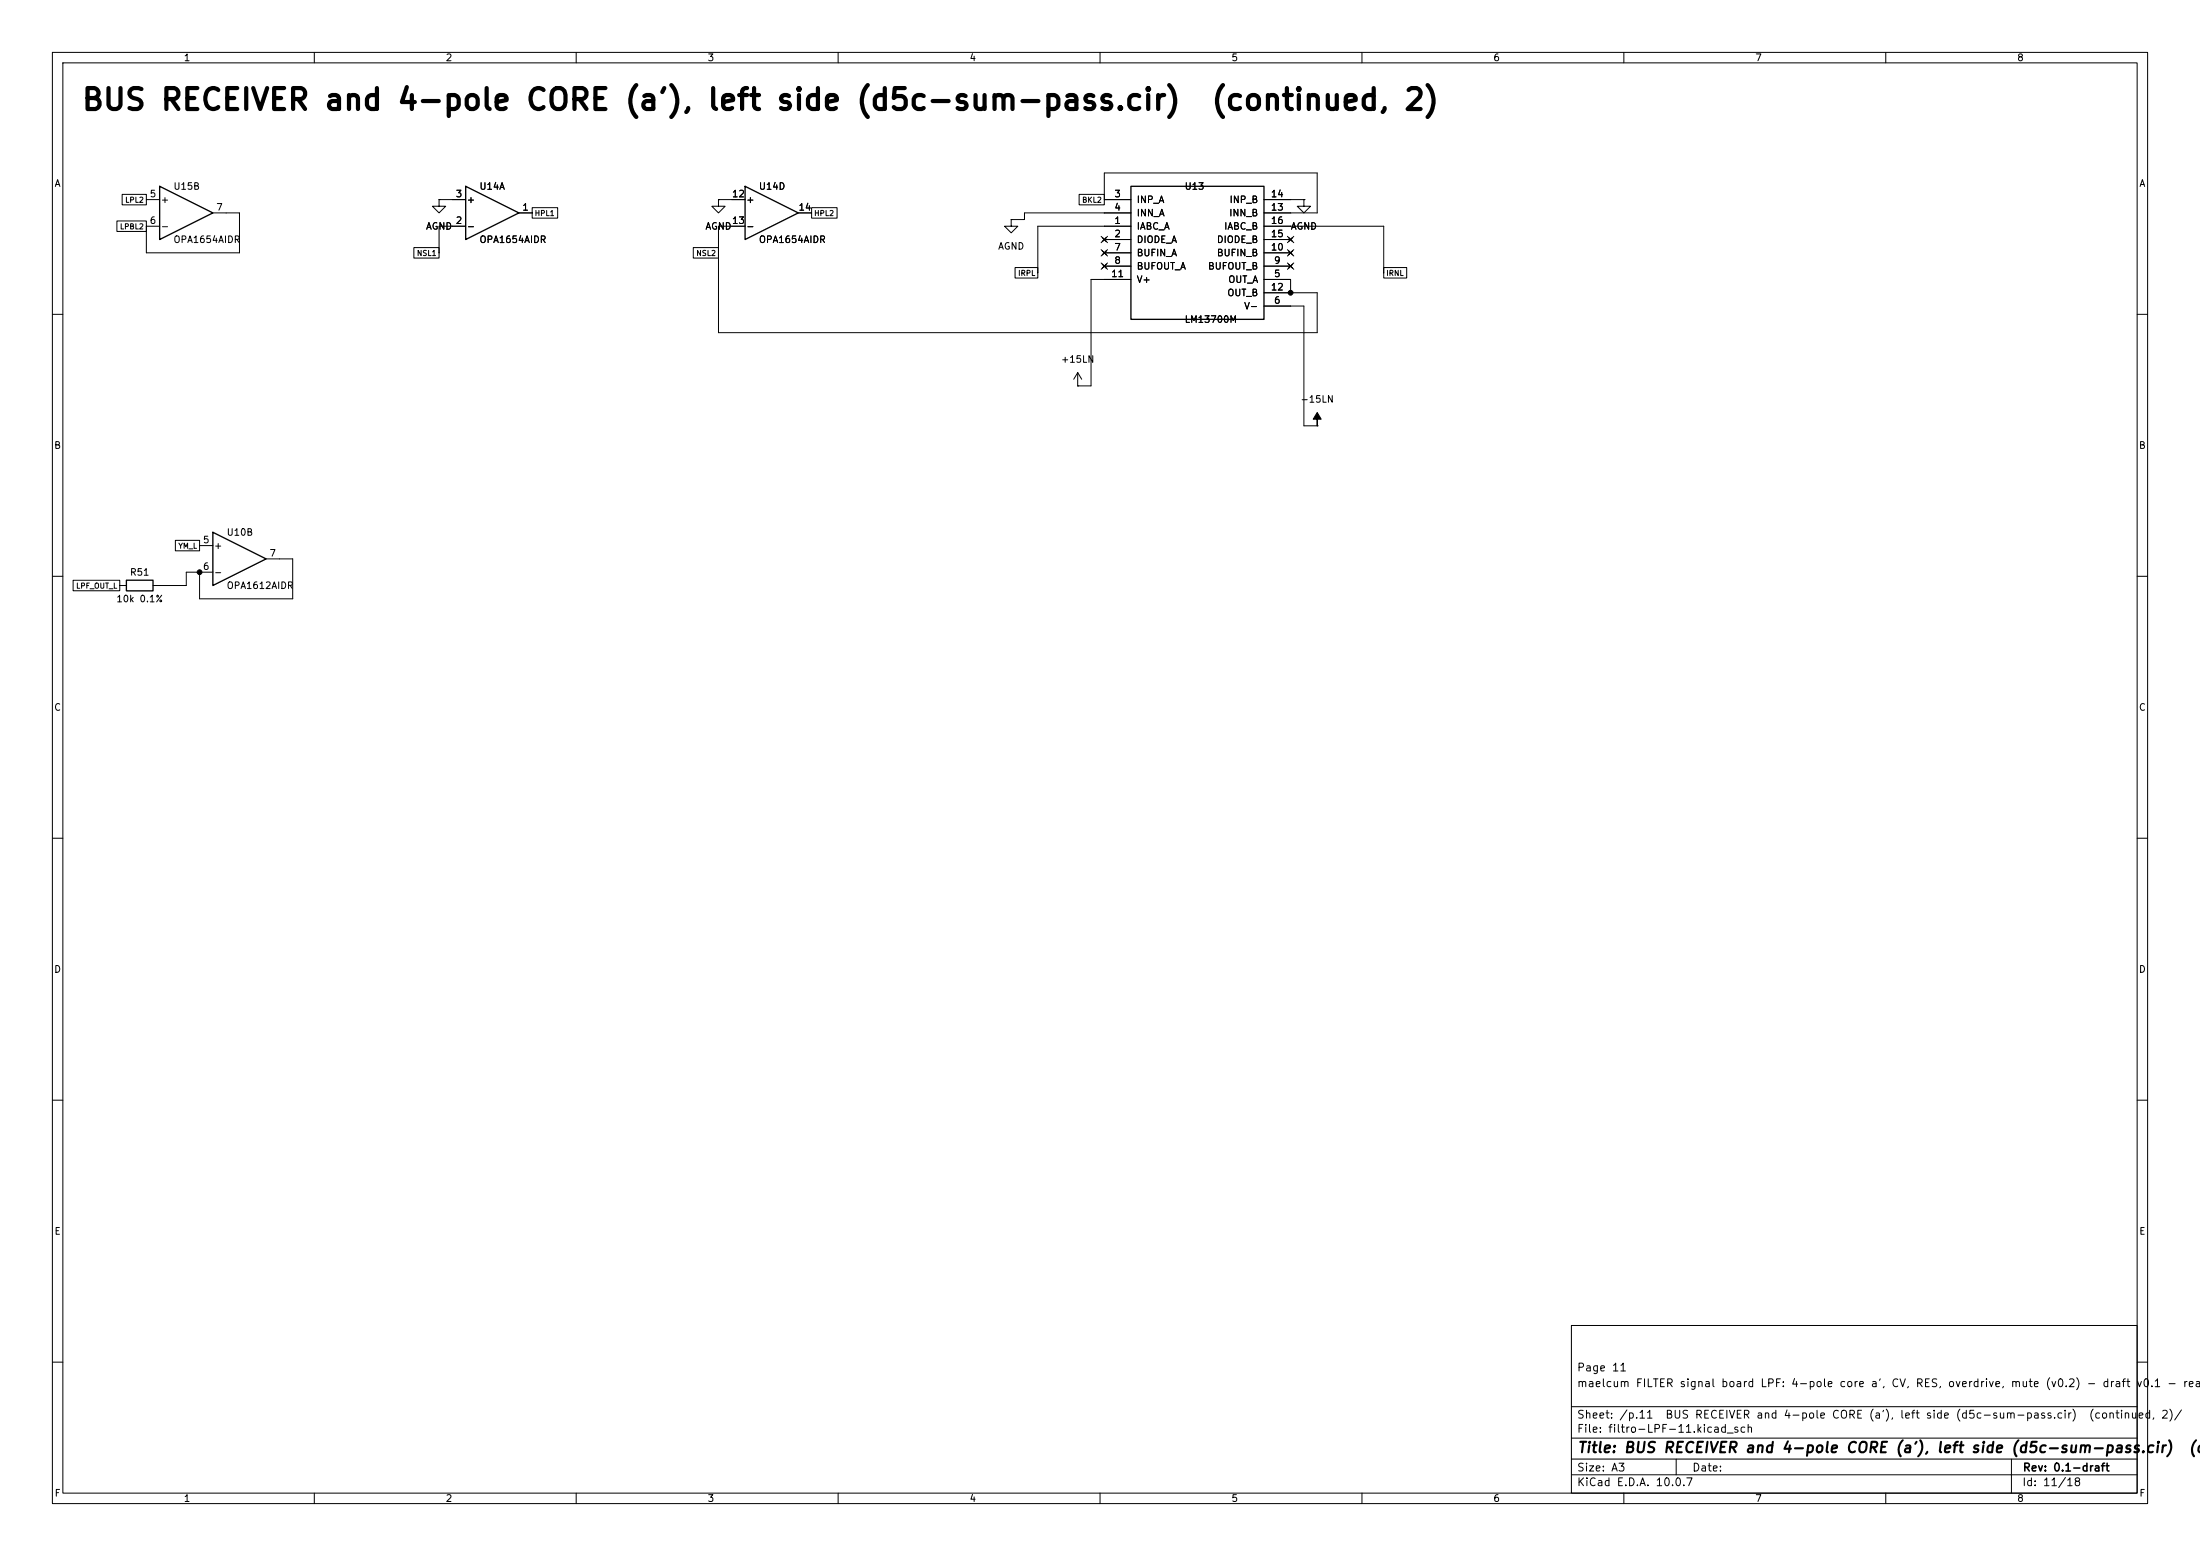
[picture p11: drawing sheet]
(kicad_sch
 (version 20260101)
 (generator "eeschema")
 (generator_version "10.0")
 (paper "A3")
 (title_block
  (title "BUS RECEIVER and 4-pole CORE (a'), left side (d5c-sum-pass.cir)  (continued, 2)")
  (rev "0.1-draft")
  (comment 1 "maelcum FILTER signal board LPF: 4-pole core a', CV, RES, overdrive, mute (v0.2) - draft v0.1 - readable schematic")
  (comment 2 "Page 11"))
 (lib_symbols
  (symbol
   "Amplifier_Operational:TL074"
   (pin_names
    (offset 0.127)) (exclude_from_sim no) (in_bom yes) (on_board yes)
   (in_pos_files yes)
   (duplicate_pin_numbers_are_jumpers no)
   (property
    "Reference"
    "U" (at 0 5.08 0) (show_name no) (do_not_autoplace no) (effects (font (size 1.27 1.27)) (justify left)))
   (property
    "Value"
    "TL074" (at 0 -5.08 0) (show_name no) (do_not_autoplace no) (effects (font (size 1.27 1.27)) (justify left)))
   (property
    "Footprint"
    "" (at -1.27 2.54 0) (show_name no) (do_not_autoplace no) (hide yes) (effects (font (size 1.27 1.27))))
   (property
    "Datasheet"
    "http://www.ti.com/lit/ds/symlink/tl071.pdf" (at 1.27 5.08 0) (show_name no) (do_not_autoplace no) (hide yes) (effects (font (size 1.27 1.27))))
   (property
    "Description"
    "Quad Low-Noise JFET-Input Operational Amplifiers, DIP-14/SOIC-14" (at 0 0 0) (show_name no) (do_not_autoplace no) (hide yes) (effects (font (size 1.27 1.27))))
   (property
    "ki_locked"
    "" (at 0 0 0) (show_name no) (do_not_autoplace no) (effects (font (size 1.27 1.27))))
   (property
    "ki_keywords"
    "quad opamp" (at 0 0 0) (show_name no) (do_not_autoplace no) (hide yes) (effects (font (size 1.27 1.27))))
   (property
    "ki_fp_filters"
    "SOIC*3.9x8.7mm*P1.27mm* DIP*W7.62mm* TSSOP*4.4x5mm*P0.65mm* SSOP*5.3x6.2mm*P0.65mm* MSOP*3x3mm*P0.5mm*" (at 0 0 0) (show_name no) (do_not_autoplace no) (hide yes) (effects (font (size 1.27 1.27))))
   (symbol
    "TL074_1_1"
    (polyline (pts (xy -5.08 5.08) (xy 5.08 0) (xy -5.08 -5.08) (xy -5.08 5.08)) (stroke (width 0.254) (type default)) (fill (type background)))
    (pin
    output
    line (at 7.62 0 180) (length 2.54) (name
    "" (effects (font (size 1.27 1.27)))) (number
    "1" (effects (font (size 1.27 1.27)))))
    (pin
    input
    line (at -7.62 -2.54 0) (length 2.54) (name
    "-" (effects (font (size 1.27 1.27)))) (number
    "2" (effects (font (size 1.27 1.27)))))
    (pin
    input
    line (at -7.62 2.54 0) (length 2.54) (name
    "+" (effects (font (size 1.27 1.27)))) (number
    "3" (effects (font (size 1.27 1.27))))))
   (symbol
    "TL074_2_1"
    (polyline (pts (xy -5.08 5.08) (xy 5.08 0) (xy -5.08 -5.08) (xy -5.08 5.08)) (stroke (width 0.254) (type default)) (fill (type background)))
    (pin
    input
    line (at -7.62 2.54 0) (length 2.54) (name
    "+" (effects (font (size 1.27 1.27)))) (number
    "5" (effects (font (size 1.27 1.27)))))
    (pin
    input
    line (at -7.62 -2.54 0) (length 2.54) (name
    "-" (effects (font (size 1.27 1.27)))) (number
    "6" (effects (font (size 1.27 1.27)))))
    (pin
    output
    line (at 7.62 0 180) (length 2.54) (name
    "" (effects (font (size 1.27 1.27)))) (number
    "7" (effects (font (size 1.27 1.27))))))
   (symbol
    "TL074_3_1"
    (polyline (pts (xy -5.08 5.08) (xy 5.08 0) (xy -5.08 -5.08) (xy -5.08 5.08)) (stroke (width 0.254) (type default)) (fill (type background)))
    (pin
    output
    line (at 7.62 0 180) (length 2.54) (name
    "" (effects (font (size 1.27 1.27)))) (number
    "8" (effects (font (size 1.27 1.27)))))
    (pin
    input
    line (at -7.62 -2.54 0) (length 2.54) (name
    "-" (effects (font (size 1.27 1.27)))) (number
    "9" (effects (font (size 1.27 1.27)))))
    (pin
    input
    line (at -7.62 2.54 0) (length 2.54) (name
    "+" (effects (font (size 1.27 1.27)))) (number
    "10" (effects (font (size 1.27 1.27))))))
   (symbol
    "TL074_4_1"
    (polyline (pts (xy -5.08 5.08) (xy 5.08 0) (xy -5.08 -5.08) (xy -5.08 5.08)) (stroke (width 0.254) (type default)) (fill (type background)))
    (pin
    input
    line (at -7.62 2.54 0) (length 2.54) (name
    "+" (effects (font (size 1.27 1.27)))) (number
    "12" (effects (font (size 1.27 1.27)))))
    (pin
    input
    line (at -7.62 -2.54 0) (length 2.54) (name
    "-" (effects (font (size 1.27 1.27)))) (number
    "13" (effects (font (size 1.27 1.27)))))
    (pin
    output
    line (at 7.62 0 180) (length 2.54) (name
    "" (effects (font (size 1.27 1.27)))) (number
    "14" (effects (font (size 1.27 1.27))))))
   (symbol
    "TL074_5_1"
    (pin
    power_in
    line (at -2.54 7.62 270) (length 3.81) (name
    "V+" (effects (font (size 1.27 1.27)))) (number
    "4" (effects (font (size 1.27 1.27)))))
    (pin
    power_in
    line (at -2.54 -7.62 90) (length 3.81) (name
    "V-" (effects (font (size 1.27 1.27)))) (number
    "11" (effects (font (size 1.27 1.27))))))
   (embedded_fonts no))
  (symbol
   "power:GND"
   (power global)
   (pin_numbers (hide yes))
   (pin_names
    (offset 0) (hide yes)) (exclude_from_sim no) (in_bom yes) (on_board yes)
   (in_pos_files yes)
   (duplicate_pin_numbers_are_jumpers no)
   (property
    "Reference"
    "#PWR" (at 0 -6.35 0) (show_name no) (do_not_autoplace no) (hide yes) (effects (font (size 1.27 1.27))))
   (property
    "Value"
    "GND" (at 0 -3.81 0) (show_name no) (do_not_autoplace no) (effects (font (size 1.27 1.27))))
   (property
    "Footprint"
    "" (at 0 0 0) (show_name no) (do_not_autoplace no) (hide yes) (effects (font (size 1.27 1.27))))
   (property
    "Datasheet"
    "" (at 0 0 0) (show_name no) (do_not_autoplace no) (hide yes) (effects (font (size 1.27 1.27))))
   (property
    "Description"
    "Power symbol creates a global label with name \"GND\" , ground" (at 0 0 0) (show_name no) (do_not_autoplace no) (hide yes) (effects (font (size 1.27 1.27))))
   (property
    "ki_keywords"
    "global power" (at 0 0 0) (show_name no) (do_not_autoplace no) (hide yes) (effects (font (size 1.27 1.27))))
   (symbol
    "GND_0_1"
    (polyline (pts (xy 0 0) (xy 0 -1.27) (xy 1.27 -1.27) (xy 0 -2.54) (xy -1.27 -1.27) (xy 0 -1.27)) (stroke (width 0) (type default)) (fill (type none))))
   (symbol
    "GND_1_1"
    (pin
    power_in
    line (at 0 0 270) (length 0) (name
    "" (effects (font (size 1.27 1.27)))) (number
    "1" (effects (font (size 1.27 1.27))))))
   (embedded_fonts no))
  (symbol
   "maelcum:LM13700"
   (pin_names
    (offset 1.016)) (exclude_from_sim no) (in_bom yes) (on_board yes)
   (property
    "Reference"
    "U" (at 0 15.24 0) (effects (font (size 1.27 1.27))))
   (property
    "Value"
    "LM13700" (at 0 -15.24 0) (effects (font (size 1.27 1.27))))
   (property
    "Footprint"
    "Package_SO:SOIC-16_3.9x9.9mm_P1.27mm" (at 0 0 0) (effects (font (size 1.27 1.27)) (hide yes)))
   (property
    "Datasheet"
    "" (at 0 0 0) (effects (font (size 1.27 1.27)) (hide yes)))
   (property
    "Description"
    "OTA doppio. Pinout TI SNOSBW2F rev. nov 2015, §5 (2026-11-16)" (at 0 0 0) (effects (font (size 1.27 1.27)) (hide yes)))
   (symbol
    "LM13700_0_1"
    (rectangle (start -12.7 12.7) (end 12.7 -12.7) (stroke (width 0.254) (type default)) (fill (type background))))
   (symbol
    "LM13700_1_1"
    (pin
    input
    line (at -17.78 10.16 0) (length 5.08) (name
    "INP_A" (effects (font (size 1.27 1.27)))) (number
    "3" (effects (font (size 1.27 1.27)))))
    (pin
    input
    line (at -17.78 7.62 0) (length 5.08) (name
    "INN_A" (effects (font (size 1.27 1.27)))) (number
    "4" (effects (font (size 1.27 1.27)))))
    (pin
    input
    line (at -17.78 5.08 0) (length 5.08) (name
    "IABC_A" (effects (font (size 1.27 1.27)))) (number
    "1" (effects (font (size 1.27 1.27)))))
    (pin
    no_connect
    line (at -17.78 2.54 0) (length 5.08) (name
    "DIODE_A" (effects (font (size 1.27 1.27)))) (number
    "2" (effects (font (size 1.27 1.27)))))
    (pin
    no_connect
    line (at -17.78 0 0) (length 5.08) (name
    "BUFIN_A" (effects (font (size 1.27 1.27)))) (number
    "7" (effects (font (size 1.27 1.27)))))
    (pin
    no_connect
    line (at -17.78 -2.54 0) (length 5.08) (name
    "BUFOUT_A" (effects (font (size 1.27 1.27)))) (number
    "8" (effects (font (size 1.27 1.27)))))
    (pin
    power_in
    line (at -17.78 -5.08 0) (length 5.08) (name
    "V+" (effects (font (size 1.27 1.27)))) (number
    "11" (effects (font (size 1.27 1.27)))))
    (pin
    input
    line (at 17.78 10.16 180) (length 5.08) (name
    "INP_B" (effects (font (size 1.27 1.27)))) (number
    "14" (effects (font (size 1.27 1.27)))))
    (pin
    input
    line (at 17.78 7.62 180) (length 5.08) (name
    "INN_B" (effects (font (size 1.27 1.27)))) (number
    "13" (effects (font (size 1.27 1.27)))))
    (pin
    input
    line (at 17.78 5.08 180) (length 5.08) (name
    "IABC_B" (effects (font (size 1.27 1.27)))) (number
    "16" (effects (font (size 1.27 1.27)))))
    (pin
    no_connect
    line (at 17.78 2.54 180) (length 5.08) (name
    "DIODE_B" (effects (font (size 1.27 1.27)))) (number
    "15" (effects (font (size 1.27 1.27)))))
    (pin
    no_connect
    line (at 17.78 0 180) (length 5.08) (name
    "BUFIN_B" (effects (font (size 1.27 1.27)))) (number
    "10" (effects (font (size 1.27 1.27)))))
    (pin
    no_connect
    line (at 17.78 -2.54 180) (length 5.08) (name
    "BUFOUT_B" (effects (font (size 1.27 1.27)))) (number
    "9" (effects (font (size 1.27 1.27)))))
    (pin
    passive
    line (at 17.78 -5.08 180) (length 5.08) (name
    "OUT_A" (effects (font (size 1.27 1.27)))) (number
    "5" (effects (font (size 1.27 1.27)))))
    (pin
    passive
    line (at 17.78 -7.62 180) (length 5.08) (name
    "OUT_B" (effects (font (size 1.27 1.27)))) (number
    "12" (effects (font (size 1.27 1.27)))))
    (pin
    power_in
    line (at 17.78 -10.16 180) (length 5.08) (name
    "V-" (effects (font (size 1.27 1.27)))) (number
    "6" (effects (font (size 1.27 1.27)))))))
  (symbol
   "power:+15V"
   (power global)
   (pin_numbers (hide yes))
   (pin_names
    (offset 0) (hide yes)) (exclude_from_sim no) (in_bom yes) (on_board yes)
   (in_pos_files yes)
   (duplicate_pin_numbers_are_jumpers no)
   (property
    "Reference"
    "#PWR" (at 0 -3.81 0) (show_name no) (do_not_autoplace no) (hide yes) (effects (font (size 1.27 1.27))))
   (property
    "Value"
    "+15V" (at 0 3.556 0) (show_name no) (do_not_autoplace no) (effects (font (size 1.27 1.27))))
   (property
    "Footprint"
    "" (at 0 0 0) (show_name no) (do_not_autoplace no) (hide yes) (effects (font (size 1.27 1.27))))
   (property
    "Datasheet"
    "" (at 0 0 0) (show_name no) (do_not_autoplace no) (hide yes) (effects (font (size 1.27 1.27))))
   (property
    "Description"
    "Power symbol creates a global label with name \"+15V\"" (at 0 0 0) (show_name no) (do_not_autoplace no) (hide yes) (effects (font (size 1.27 1.27))))
   (property
    "ki_keywords"
    "global power" (at 0 0 0) (show_name no) (do_not_autoplace no) (hide yes) (effects (font (size 1.27 1.27))))
   (symbol
    "+15V_0_1"
    (polyline (pts (xy -0.762 1.27) (xy 0 2.54)) (stroke (width 0) (type default)) (fill (type none)))
    (polyline (pts (xy 0 2.54) (xy 0.762 1.27)) (stroke (width 0) (type default)) (fill (type none)))
    (polyline (pts (xy 0 0) (xy 0 2.54)) (stroke (width 0) (type default)) (fill (type none))))
   (symbol
    "+15V_1_1"
    (pin
    power_in
    line (at 0 0 90) (length 0) (name
    "" (effects (font (size 1.27 1.27)))) (number
    "1" (effects (font (size 1.27 1.27))))))
   (embedded_fonts no))
  (symbol
   "power:-15V"
   (power global)
   (pin_numbers (hide yes))
   (pin_names
    (offset 0) (hide yes)) (exclude_from_sim no) (in_bom yes) (on_board yes)
   (in_pos_files yes)
   (duplicate_pin_numbers_are_jumpers no)
   (property
    "Reference"
    "#PWR" (at 0 -3.81 0) (show_name no) (do_not_autoplace no) (hide yes) (effects (font (size 1.27 1.27))))
   (property
    "Value"
    "-15V" (at 0 3.556 0) (show_name no) (do_not_autoplace no) (effects (font (size 1.27 1.27))))
   (property
    "Footprint"
    "" (at 0 0 0) (show_name no) (do_not_autoplace no) (hide yes) (effects (font (size 1.27 1.27))))
   (property
    "Datasheet"
    "" (at 0 0 0) (show_name no) (do_not_autoplace no) (hide yes) (effects (font (size 1.27 1.27))))
   (property
    "Description"
    "Power symbol creates a global label with name \"-15V\"" (at 0 0 0) (show_name no) (do_not_autoplace no) (hide yes) (effects (font (size 1.27 1.27))))
   (property
    "ki_keywords"
    "global power" (at 0 0 0) (show_name no) (do_not_autoplace no) (hide yes) (effects (font (size 1.27 1.27))))
   (symbol
    "-15V_0_0"
    (pin
    power_in
    line (at 0 0 90) (length 0) (name
    "" (effects (font (size 1.27 1.27)))) (number
    "1" (effects (font (size 1.27 1.27))))))
   (symbol
    "-15V_0_1"
    (polyline (pts (xy 0 0) (xy 0 1.27) (xy 0.762 1.27) (xy 0 2.54) (xy -0.762 1.27) (xy 0 1.27)) (stroke (width 0) (type default)) (fill (type outline))))
   (embedded_fonts no))
  (symbol
   "Amplifier_Operational:OPA1612AxD"
   (pin_names
    (offset 0.127)) (exclude_from_sim no) (in_bom yes) (on_board yes)
   (in_pos_files yes)
   (duplicate_pin_numbers_are_jumpers no)
   (property
    "Reference"
    "U" (at 0 5.08 0) (show_name no) (do_not_autoplace no) (effects (font (size 1.27 1.27)) (justify left)))
   (property
    "Value"
    "OPA1612AxD" (at 0 -5.08 0) (show_name no) (do_not_autoplace no) (effects (font (size 1.27 1.27)) (justify left)))
   (property
    "Footprint"
    "" (at 0 0 0) (show_name no) (do_not_autoplace no) (hide yes) (effects (font (size 1.27 1.27))))
   (property
    "Datasheet"
    "http://www.ti.com/lit/ds/symlink/opa1612.pdf" (at 0 0 0) (show_name no) (do_not_autoplace no) (hide yes) (effects (font (size 1.27 1.27))))
   (property
    "Description"
    "Dual SoundPlus High Performance, Bipolar-Input Audio Operational Amplifiers, SOIC-8" (at 0 0 0) (show_name no) (do_not_autoplace no) (hide yes) (effects (font (size 1.27 1.27))))
   (property
    "ki_locked"
    "" (at 0 0 0) (show_name no) (do_not_autoplace no) (effects (font (size 1.27 1.27))))
   (property
    "ki_keywords"
    "dual opamp" (at 0 0 0) (show_name no) (do_not_autoplace no) (hide yes) (effects (font (size 1.27 1.27))))
   (property
    "ki_fp_filters"
    "SOIC*3.9x4.9mm*P1.27mm* DIP*W7.62mm* TO*99* OnSemi*Micro8* TSSOP*3x3mm*P0.65mm* TSSOP*4.4x3mm*P0.65mm* MSOP*3x3mm*P0.65mm* SSOP*3.9x4.9mm*P0.635mm* LFCSP*2x2mm*P0.5mm* *SIP* SOIC*5.3x6.2mm*P1.27mm*" (at 0 0 0) (show_name no) (do_not_autoplace no) (hide yes) (effects (font (size 1.27 1.27))))
   (symbol
    "OPA1612AxD_1_1"
    (polyline (pts (xy -5.08 5.08) (xy 5.08 0) (xy -5.08 -5.08) (xy -5.08 5.08)) (stroke (width 0.254) (type default)) (fill (type background)))
    (pin
    output
    line (at 7.62 0 180) (length 2.54) (name
    "" (effects (font (size 1.27 1.27)))) (number
    "1" (effects (font (size 1.27 1.27)))))
    (pin
    input
    line (at -7.62 -2.54 0) (length 2.54) (name
    "-" (effects (font (size 1.27 1.27)))) (number
    "2" (effects (font (size 1.27 1.27)))))
    (pin
    input
    line (at -7.62 2.54 0) (length 2.54) (name
    "+" (effects (font (size 1.27 1.27)))) (number
    "3" (effects (font (size 1.27 1.27))))))
   (symbol
    "OPA1612AxD_2_1"
    (polyline (pts (xy -5.08 5.08) (xy 5.08 0) (xy -5.08 -5.08) (xy -5.08 5.08)) (stroke (width 0.254) (type default)) (fill (type background)))
    (pin
    input
    line (at -7.62 2.54 0) (length 2.54) (name
    "+" (effects (font (size 1.27 1.27)))) (number
    "5" (effects (font (size 1.27 1.27)))))
    (pin
    input
    line (at -7.62 -2.54 0) (length 2.54) (name
    "-" (effects (font (size 1.27 1.27)))) (number
    "6" (effects (font (size 1.27 1.27)))))
    (pin
    output
    line (at 7.62 0 180) (length 2.54) (name
    "" (effects (font (size 1.27 1.27)))) (number
    "7" (effects (font (size 1.27 1.27))))))
   (symbol
    "OPA1612AxD_3_1"
    (pin
    power_in
    line (at -2.54 -7.62 90) (length 3.81) (name
    "V-" (effects (font (size 1.27 1.27)))) (number
    "4" (effects (font (size 1.27 1.27)))))
    (pin
    power_in
    line (at -2.54 7.62 270) (length 3.81) (name
    "V+" (effects (font (size 1.27 1.27)))) (number
    "8" (effects (font (size 1.27 1.27))))))
   (embedded_fonts no))
  (symbol
   "Device:R"
   (pin_numbers (hide yes))
   (pin_names
    (offset 0)) (exclude_from_sim no) (in_bom yes) (on_board yes)
   (in_pos_files yes)
   (duplicate_pin_numbers_are_jumpers no)
   (property
    "Reference"
    "R" (at 2.032 0 90) (show_name no) (do_not_autoplace no) (effects (font (size 1.27 1.27))))
   (property
    "Value"
    "R" (at 0 0 90) (show_name no) (do_not_autoplace no) (effects (font (size 1.27 1.27))))
   (property
    "Footprint"
    "" (at -1.778 0 90) (show_name no) (do_not_autoplace no) (hide yes) (effects (font (size 1.27 1.27))))
   (property
    "Datasheet"
    "" (at 0 0 0) (show_name no) (do_not_autoplace no) (hide yes) (effects (font (size 1.27 1.27))))
   (property
    "Description"
    "Resistor" (at 0 0 0) (show_name no) (do_not_autoplace no) (hide yes) (effects (font (size 1.27 1.27))))
   (property
    "ki_keywords"
    "R res resistor" (at 0 0 0) (show_name no) (do_not_autoplace no) (hide yes) (effects (font (size 1.27 1.27))))
   (property
    "ki_fp_filters"
    "R_*" (at 0 0 0) (show_name no) (do_not_autoplace no) (hide yes) (effects (font (size 1.27 1.27))))
   (symbol
    "R_0_1"
    (rectangle (start -1.016 -2.54) (end 1.016 2.54) (stroke (width 0.254) (type default)) (fill (type none))))
   (symbol
    "R_1_1"
    (pin
    passive
    line (at 0 3.81 270) (length 1.27) (name
    "" (effects (font (size 1.27 1.27)))) (number
    "1" (effects (font (size 1.27 1.27)))))
    (pin
    passive
    line (at 0 -3.81 90) (length 1.27) (name
    "" (effects (font (size 1.27 1.27)))) (number
    "2" (effects (font (size 1.27 1.27))))))
   (embedded_fonts no)))
 (text
  "BUS RECEIVER and 4-pole CORE (a'), left side (d5c-sum-pass.cir)  (continued, 2)"
  (exclude_from_sim no)
  (at 15.24 21.59 0)
  (effects (font (size 4 4)
    (bold yes)) (justify left bottom)))
 (symbol
  (lib_id "Amplifier_Operational:TL074")
  (at 35.56 40.64 0)
  (unit 2)
  (body_style 1)
  (exclude_from_sim no)
  (in_bom yes)
  (on_board yes)
  (dnp no)
  (property
   "Reference"
   "U15" (at 33.02 35.56 0) (effects (font (size 1.27 1.27)) (justify left)))
  (property
   "Value"
   "OPA1654AIDR" (at 33.02 45.72 0) (effects (font (size 1.27 1.27)) (justify left)))
  (property
   "Footprint"
   "Package_SO:SOIC-14_3.9x8.7mm_P1.27mm" (at 35.56 40.64 0) (effects (font (size 1.27 1.27)) (justify left) (hide yes)))
  (property
   "Datasheet"
   "" (at 35.56 40.64 0) (effects (font (size 1.27 1.27)) (justify left) (hide yes)))
  (property
   "Nota"
   "core lato L: summer e buffer di stato" (at 35.56 40.64 0) (effects (font (size 1.27 1.27)) (justify left) (hide yes)))
  (pin
   "5")
  (pin
   "6")
  (pin
   "7")
  (instances (project
    "filtro-LPF" (path
    "/9d905d23-cbfb-5722-a8ef-c406e66afb9e/416af71e-74ad-57a9-8044-7177ded0989d" (reference "U15") (unit 2)))))
 (symbol
  (lib_id "Amplifier_Operational:TL074")
  (at 93.98 40.64 0)
  (unit 1)
  (body_style 1)
  (exclude_from_sim no)
  (in_bom yes)
  (on_board yes)
  (dnp no)
  (property
   "Reference"
   "U14" (at 91.44 35.56 0) (effects (font (size 1.27 1.27)) (justify left)))
  (property
   "Value"
   "OPA1654AIDR" (at 91.44 45.72 0) (effects (font (size 1.27 1.27)) (justify left)))
  (property
   "Footprint"
   "Package_SO:SOIC-14_3.9x8.7mm_P1.27mm" (at 93.98 40.64 0) (effects (font (size 1.27 1.27)) (justify left) (hide yes)))
  (property
   "Datasheet"
   "" (at 93.98 40.64 0) (effects (font (size 1.27 1.27)) (justify left) (hide yes)))
  (property
   "Nota"
   "core lato L: summer e buffer di stato" (at 93.98 40.64 0) (effects (font (size 1.27 1.27)) (justify left) (hide yes)))
  (pin
   "1")
  (pin
   "2")
  (pin
   "3")
  (instances (project
    "filtro-LPF" (path
    "/9d905d23-cbfb-5722-a8ef-c406e66afb9e/416af71e-74ad-57a9-8044-7177ded0989d" (reference "U14") (unit 1)))))
 (wire
  (pts (xy 86.36 38.1) (xy 83.82 38.1))
  (stroke (width 0) (type default)))
 (symbol
  (lib_id "power:GND")
  (at 83.82 38.1 0)
  (unit 1)
  (body_style 1)
  (exclude_from_sim no)
  (in_bom yes)
  (on_board yes)
  (dnp no)
  (property
   "Reference"
   "#PWR001" (at 83.82 38.1 0) (effects (font (size 1.27 1.27)) (justify left) (hide yes)))
  (property
   "Value"
   "AGND" (at 83.82 43.18 0) (effects (font (size 1.27 1.27))))
  (property
   "Footprint"
   "" (at 83.82 38.1 0) (effects (font (size 1.27 1.27)) (justify left) (hide yes)))
  (property
   "Datasheet"
   "" (at 83.82 38.1 0) (effects (font (size 1.27 1.27)) (justify left) (hide yes)))
  (pin
   "1")
  (instances (project
    "filtro-LPF" (path
    "/9d905d23-cbfb-5722-a8ef-c406e66afb9e/416af71e-74ad-57a9-8044-7177ded0989d" (reference "#PWR001") (unit 1)))))
 (wire
  (pts (xy 86.36 43.18) (xy 83.82 43.18))
  (stroke (width 0) (type default)))
 (wire
  (pts (xy 83.82 43.18) (xy 83.82 48.26))
  (stroke (width 0) (type default)))
 (symbol
  (lib_id "Amplifier_Operational:TL074")
  (at 147.32 40.64 0)
  (unit 4)
  (body_style 1)
  (exclude_from_sim no)
  (in_bom yes)
  (on_board yes)
  (dnp no)
  (property
   "Reference"
   "U14" (at 144.78 35.56 0) (effects (font (size 1.27 1.27)) (justify left)))
  (property
   "Value"
   "OPA1654AIDR" (at 144.78 45.72 0) (effects (font (size 1.27 1.27)) (justify left)))
  (property
   "Footprint"
   "Package_SO:SOIC-14_3.9x8.7mm_P1.27mm" (at 147.32 40.64 0) (effects (font (size 1.27 1.27)) (justify left) (hide yes)))
  (property
   "Datasheet"
   "" (at 147.32 40.64 0) (effects (font (size 1.27 1.27)) (justify left) (hide yes)))
  (property
   "Nota"
   "core lato L: summer e buffer di stato" (at 147.32 40.64 0) (effects (font (size 1.27 1.27)) (justify left) (hide yes)))
  (pin
   "12")
  (pin
   "13")
  (pin
   "14")
  (instances (project
    "filtro-LPF" (path
    "/9d905d23-cbfb-5722-a8ef-c406e66afb9e/416af71e-74ad-57a9-8044-7177ded0989d" (reference "U14") (unit 4)))))
 (wire
  (pts (xy 139.7 38.1) (xy 137.16 38.1))
  (stroke (width 0) (type default)))
 (symbol
  (lib_id "power:GND")
  (at 137.16 38.1 0)
  (unit 1)
  (body_style 1)
  (exclude_from_sim no)
  (in_bom yes)
  (on_board yes)
  (dnp no)
  (property
   "Reference"
   "#PWR002" (at 137.16 38.1 0) (effects (font (size 1.27 1.27)) (justify left) (hide yes)))
  (property
   "Value"
   "AGND" (at 137.16 43.18 0) (effects (font (size 1.27 1.27))))
  (property
   "Footprint"
   "" (at 137.16 38.1 0) (effects (font (size 1.27 1.27)) (justify left) (hide yes)))
  (property
   "Datasheet"
   "" (at 137.16 38.1 0) (effects (font (size 1.27 1.27)) (justify left) (hide yes)))
  (pin
   "1")
  (instances (project
    "filtro-LPF" (path
    "/9d905d23-cbfb-5722-a8ef-c406e66afb9e/416af71e-74ad-57a9-8044-7177ded0989d" (reference "#PWR002") (unit 1)))))
 (wire
  (pts (xy 139.7 43.18) (xy 137.16 43.18))
  (stroke (width 0) (type default)))
 (wire
  (pts (xy 137.16 43.18) (xy 137.16 48.26))
  (stroke (width 0) (type default)))
 (symbol
  (lib_id "maelcum:LM13700")
  (at 228.6 48.26 0)
  (unit 1)
  (body_style 1)
  (exclude_from_sim no)
  (in_bom yes)
  (on_board yes)
  (dnp no)
  (property
   "Reference"
   "U13" (at 226.06 35.56 0) (effects (font (size 1.27 1.27)) (justify left)))
  (property
   "Value"
   "LM13700M" (at 226.06 60.96 0) (effects (font (size 1.27 1.27)) (justify left)))
  (property
   "Footprint"
   "Package_SO:SOIC-16_3.9x9.9mm_P1.27mm" (at 228.6 48.26 0) (effects (font (size 1.27 1.27)) (justify left) (hide yes)))
  (property
   "Datasheet"
   "" (at 228.6 48.26 0) (effects (font (size 1.27 1.27)) (justify left) (hide yes)))
  (property
   "Nota"
   "RES: OTA P smorza, OTA N innesca (gres = gpos - gneg)" (at 228.6 48.26 0) (effects (font (size 1.27 1.27)) (justify left) (hide yes)))
  (pin
   "3")
  (pin
   "4")
  (pin
   "1")
  (pin
   "2")
  (pin
   "7")
  (pin
   "8")
  (pin
   "11")
  (pin
   "14")
  (pin
   "13")
  (pin
   "16")
  (pin
   "15")
  (pin
   "10")
  (pin
   "9")
  (pin
   "5")
  (pin
   "12")
  (pin
   "6")
  (instances (project
    "filtro-LPF" (path
    "/9d905d23-cbfb-5722-a8ef-c406e66afb9e/416af71e-74ad-57a9-8044-7177ded0989d" (reference "U13") (unit 1)))))
 (wire
  (pts (xy 210.82 40.64) (xy 195.58 40.64))
  (stroke (width 0) (type default)))
 (wire
  (pts (xy 195.58 40.64) (xy 195.58 41.91))
  (stroke (width 0) (type default)))
 (wire
  (pts (xy 193.04 41.91) (xy 195.58 41.91))
  (stroke (width 0) (type default)))
 (symbol
  (lib_id "power:GND")
  (at 193.04 41.91 0)
  (unit 1)
  (body_style 1)
  (exclude_from_sim no)
  (in_bom yes)
  (on_board yes)
  (dnp no)
  (property
   "Reference"
   "#PWR003" (at 193.04 41.91 0) (effects (font (size 1.27 1.27)) (justify left) (hide yes)))
  (property
   "Value"
   "AGND" (at 193.04 46.99 0) (effects (font (size 1.27 1.27))))
  (property
   "Footprint"
   "" (at 193.04 41.91 0) (effects (font (size 1.27 1.27)) (justify left) (hide yes)))
  (property
   "Datasheet"
   "" (at 193.04 41.91 0) (effects (font (size 1.27 1.27)) (justify left) (hide yes)))
  (pin
   "1")
  (instances (project
    "filtro-LPF" (path
    "/9d905d23-cbfb-5722-a8ef-c406e66afb9e/416af71e-74ad-57a9-8044-7177ded0989d" (reference "#PWR003") (unit 1)))))
 (wire
  (pts (xy 210.82 43.18) (xy 198.12 43.18))
  (stroke (width 0) (type default)))
 (wire
  (pts (xy 198.12 43.18) (xy 198.12 52.07))
  (stroke (width 0) (type default)))
 (no_connect
  (at 210.82 45.72))
 (no_connect
  (at 210.82 48.26))
 (no_connect
  (at 210.82 50.8))
 (wire
  (pts (xy 210.82 53.34) (xy 208.28 53.34))
  (stroke (width 0) (type default)))
 (wire
  (pts (xy 208.28 53.34) (xy 208.28 73.66))
  (stroke (width 0) (type default)))
 (wire
  (pts (xy 208.28 73.66) (xy 205.74 73.66))
  (stroke (width 0) (type default)))
 (symbol
  (lib_id "power:+15V")
  (at 205.74 73.66 0)
  (unit 1)
  (body_style 1)
  (exclude_from_sim no)
  (in_bom yes)
  (on_board yes)
  (dnp no)
  (property
   "Reference"
   "#PWR004" (at 205.74 73.66 0) (effects (font (size 1.27 1.27)) (justify left) (hide yes)))
  (property
   "Value"
   "+15LN" (at 205.74 68.58 0) (effects (font (size 1.27 1.27))))
  (property
   "Footprint"
   "" (at 205.74 73.66 0) (effects (font (size 1.27 1.27)) (justify left) (hide yes)))
  (property
   "Datasheet"
   "" (at 205.74 73.66 0) (effects (font (size 1.27 1.27)) (justify left) (hide yes)))
  (pin
   "1")
  (instances (project
    "filtro-LPF" (path
    "/9d905d23-cbfb-5722-a8ef-c406e66afb9e/416af71e-74ad-57a9-8044-7177ded0989d" (reference "#PWR004") (unit 1)))))
 (wire
  (pts (xy 246.38 38.1) (xy 248.92 38.1))
  (stroke (width 0) (type default)))
 (symbol
  (lib_id "power:GND")
  (at 248.92 38.1 0)
  (unit 1)
  (body_style 1)
  (exclude_from_sim no)
  (in_bom yes)
  (on_board yes)
  (dnp no)
  (property
   "Reference"
   "#PWR005" (at 248.92 38.1 0) (effects (font (size 1.27 1.27)) (justify left) (hide yes)))
  (property
   "Value"
   "AGND" (at 248.92 43.18 0) (effects (font (size 1.27 1.27))))
  (property
   "Footprint"
   "" (at 248.92 38.1 0) (effects (font (size 1.27 1.27)) (justify left) (hide yes)))
  (property
   "Datasheet"
   "" (at 248.92 38.1 0) (effects (font (size 1.27 1.27)) (justify left) (hide yes)))
  (pin
   "1")
  (instances (project
    "filtro-LPF" (path
    "/9d905d23-cbfb-5722-a8ef-c406e66afb9e/416af71e-74ad-57a9-8044-7177ded0989d" (reference "#PWR005") (unit 1)))))
 (wire
  (pts (xy 251.46 40.64) (xy 246.38 40.64))
  (stroke (width 0) (type default)))
 (wire
  (pts (xy 246.38 43.18) (xy 264.16 43.18))
  (stroke (width 0) (type default)))
 (wire
  (pts (xy 264.16 43.18) (xy 264.16 52.07))
  (stroke (width 0) (type default)))
 (no_connect
  (at 246.38 45.72))
 (no_connect
  (at 246.38 48.26))
 (no_connect
  (at 246.38 50.8))
 (wire
  (pts (xy 246.38 55.88) (xy 251.46 55.88))
  (stroke (width 0) (type default)))
 (wire
  (pts (xy 251.46 63.5) (xy 251.46 55.88))
  (stroke (width 0) (type default)))
 (wire
  (pts (xy 246.38 58.42) (xy 248.92 58.42))
  (stroke (width 0) (type default)))
 (wire
  (pts (xy 248.92 58.42) (xy 248.92 81.28))
  (stroke (width 0) (type default)))
 (wire
  (pts (xy 251.46 81.28) (xy 248.92 81.28))
  (stroke (width 0) (type default)))
 (symbol
  (lib_id "power:-15V")
  (at 251.46 81.28 0)
  (unit 1)
  (body_style 1)
  (exclude_from_sim no)
  (in_bom yes)
  (on_board yes)
  (dnp no)
  (property
   "Reference"
   "#PWR006" (at 251.46 81.28 0) (effects (font (size 1.27 1.27)) (justify left) (hide yes)))
  (property
   "Value"
   "-15LN" (at 251.46 76.2 0) (effects (font (size 1.27 1.27))))
  (property
   "Footprint"
   "" (at 251.46 81.28 0) (effects (font (size 1.27 1.27)) (justify left) (hide yes)))
  (property
   "Datasheet"
   "" (at 251.46 81.28 0) (effects (font (size 1.27 1.27)) (justify left) (hide yes)))
  (pin
   "1")
  (instances (project
    "filtro-LPF" (path
    "/9d905d23-cbfb-5722-a8ef-c406e66afb9e/416af71e-74ad-57a9-8044-7177ded0989d" (reference "#PWR006") (unit 1)))))
 (symbol
  (lib_id "Amplifier_Operational:OPA1612AxD")
  (at 45.72 106.68 0)
  (unit 2)
  (body_style 1)
  (exclude_from_sim no)
  (in_bom yes)
  (on_board yes)
  (dnp no)
  (property
   "Reference"
   "U10" (at 43.18 101.6 0) (effects (font (size 1.27 1.27)) (justify left)))
  (property
   "Value"
   "OPA1612AIDR" (at 43.18 111.76 0) (effects (font (size 1.27 1.27)) (justify left)))
  (property
   "Footprint"
   "Package_SO:SOIC-8_3.9x4.9mm_P1.27mm" (at 45.72 106.68 0) (effects (font (size 1.27 1.27)) (justify left) (hide yes)))
  (property
   "Datasheet"
   "" (at 45.72 106.68 0) (effects (font (size 1.27 1.27)) (justify left) (hide yes)))
  (property
   "Nota"
   "ricevitore del bus (A) e driver d'uscita (B), lato L" (at 45.72 106.68 0) (effects (font (size 1.27 1.27)) (justify left) (hide yes)))
  (pin
   "5")
  (pin
   "6")
  (pin
   "7")
  (instances (project
    "filtro-LPF" (path
    "/9d905d23-cbfb-5722-a8ef-c406e66afb9e/416af71e-74ad-57a9-8044-7177ded0989d" (reference "U10") (unit 2)))))
 (wire
  (pts (xy 38.1 109.22) (xy 35.56 109.22))
  (stroke (width 0) (type default)))
 (wire
  (pts (xy 35.56 109.22) (xy 35.56 111.76))
  (stroke (width 0) (type default)))
 (symbol
  (lib_id "Device:R")
  (at 26.67 111.76 270)
  (unit 1)
  (body_style 1)
  (exclude_from_sim no)
  (in_bom yes)
  (on_board yes)
  (dnp no)
  (property
   "Reference"
   "R51" (at 26.67 109.22 90) (effects (font (size 1.27 1.27))))
  (property
   "Value"
   "10k 0.1%" (at 26.67 114.3 90) (effects (font (size 1.27 1.27))))
  (property
   "Footprint"
   "Resistor_SMD:R_0805_2012Metric" (at 26.67 111.76 0) (effects (font (size 1.27 1.27)) (justify left) (hide yes)))
  (property
   "Datasheet"
   "" (at 26.67 111.76 0) (effects (font (size 1.27 1.27)) (justify left) (hide yes)))
  (property
   "Nota"
   "R lato sorgente sul DJ bus (dec. 159)" (at 26.67 111.76 0) (effects (font (size 1.27 1.27)) (justify left) (hide yes)))
  (pin
   "1")
  (pin
   "2")
  (instances (project
    "filtro-LPF" (path
    "/9d905d23-cbfb-5722-a8ef-c406e66afb9e/416af71e-74ad-57a9-8044-7177ded0989d" (reference "R51") (unit 1)))))
 (wire
  (pts (xy 35.56 111.76) (xy 30.48 111.76))
  (stroke (width 0) (type default)))
 (wire
  (pts (xy 38.1 109.22) (xy 38.1 114.3))
  (stroke (width 0) (type default)))
 (wire
  (pts (xy 38.1 114.3) (xy 55.88 114.3))
  (stroke (width 0) (type default)))
 (wire
  (pts (xy 55.88 114.3) (xy 55.88 106.68))
  (stroke (width 0) (type default)))
 (wire
  (pts (xy 55.88 106.68) (xy 53.34 106.68))
  (stroke (width 0) (type default)))
 (wire
  (pts (xy 43.18 40.64) (xy 45.72 40.64))
  (stroke (width 0) (type default)))
 (wire
  (pts (xy 45.72 40.64) (xy 45.72 48.26))
  (stroke (width 0) (type default)))
 (wire
  (pts (xy 45.72 48.26) (xy 27.94 48.26))
  (stroke (width 0) (type default)))
 (wire
  (pts (xy 27.94 48.26) (xy 27.94 43.18))
  (stroke (width 0) (type default)))
 (wire
  (pts (xy 251.46 40.64) (xy 251.46 33.02))
  (stroke (width 0) (type default)))
 (wire
  (pts (xy 251.46 33.02) (xy 210.82 33.02))
  (stroke (width 0) (type default)))
 (wire
  (pts (xy 210.82 33.02) (xy 210.82 38.1))
  (stroke (width 0) (type default)))
 (wire
  (pts (xy 246.38 53.34) (xy 246.38 55.88))
  (stroke (width 0) (type default)))
 (wire
  (pts (xy 251.46 63.5) (xy 137.16 63.5))
  (stroke (width 0) (type default)))
 (wire
  (pts (xy 137.16 63.5) (xy 137.16 48.26))
  (stroke (width 0) (type default)))
 (junction
  (at 38.1 109.22)
  (diameter 0)
  (color 0 0 0 0))
 (junction
  (at 246.38 55.88)
  (diameter 0)
  (color 0 0 0 0))
 (global_label
  "LPL2"
  (shape passive)
  (at 27.94 38.1 180)
  (fields_autoplaced yes)
  (effects (font (size 1 1)) (justify right)))
 (global_label
  "LPBL2"
  (shape passive)
  (at 27.94 43.18 180)
  (fields_autoplaced yes)
  (effects (font (size 1 1)) (justify right)))
 (global_label
  "HPL1"
  (shape passive)
  (at 101.6 40.64 0)
  (fields_autoplaced yes)
  (effects (font (size 1 1)) (justify left)))
 (global_label
  "NSL1"
  (shape passive)
  (at 83.82 48.26 180)
  (fields_autoplaced yes)
  (effects (font (size 1 1)) (justify right)))
 (global_label
  "NSL2"
  (shape passive)
  (at 137.16 48.26 180)
  (fields_autoplaced yes)
  (effects (font (size 1 1)) (justify right)))
 (global_label
  "HPL2"
  (shape passive)
  (at 154.94 40.64 0)
  (fields_autoplaced yes)
  (effects (font (size 1 1)) (justify left)))
 (global_label
  "BKL2"
  (shape passive)
  (at 210.82 38.1 180)
  (fields_autoplaced yes)
  (effects (font (size 1 1)) (justify right)))
 (global_label
  "IRPL"
  (shape passive)
  (at 198.12 52.07 180)
  (fields_autoplaced yes)
  (effects (font (size 1 1)) (justify right)))
 (global_label
  "IRNL"
  (shape passive)
  (at 264.16 52.07 0)
  (fields_autoplaced yes)
  (effects (font (size 1 1)) (justify left)))
 (global_label
  "YM_L"
  (shape passive)
  (at 38.1 104.14 180)
  (fields_autoplaced yes)
  (effects (font (size 1 1)) (justify right)))
 (global_label
  "LPF_OUT_L"
  (shape passive)
  (at 22.86 111.76 180)
  (fields_autoplaced yes)
  (effects (font (size 1 1)) (justify right))))
